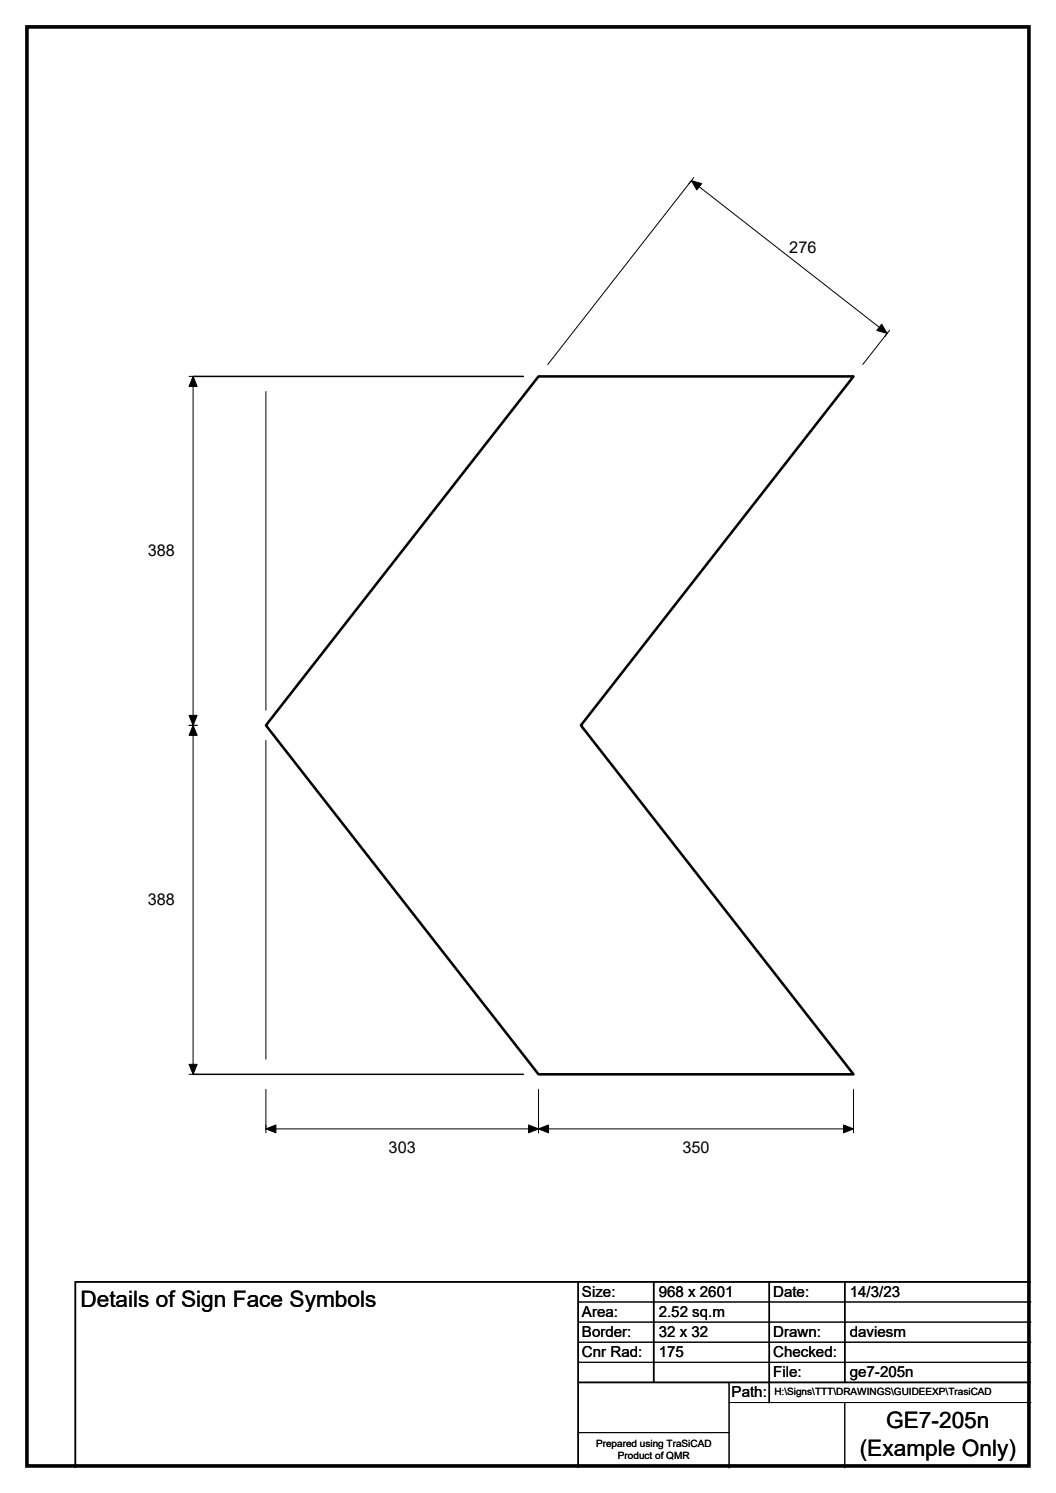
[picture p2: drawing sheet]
<svg xmlns="http://www.w3.org/2000/svg" width="210mm" height="297mm" viewBox="0 0 210 297" stroke-linecap="round" stroke-linejoin="round" font-family="sans-serif">
<path d="M38.4 74.9h65.7M38.4 213.7h65.7M115 255v37M130 255v20M153 255v24M168 255v20M205 255h-190v37M115 275h90" fill="none" stroke="#000" stroke-width=".3"/>
<g fill="none" stroke="#000" stroke-width=".2">
<path d="M138 35.3l-1 1.3M37.6 74.9h1.6M38.4 74.9v138.8M52.9 77.9v63.4M108.9 72.5l28.6-36.6 38.9 30.4-4.8 6.2M176.9 65.7l-1 1.3M37.6 144.3h1.6M52.9 147.3v63.4M37.6 213.7h1.6M52.9 216.7v8.7M107.1 216.7v8.7M169.7 216.7v8.7"/>
<path d="M52.9 224.6h116.8M115 259h90M115 263h90M115 267h90M115 271h90M145 279h60M145 275v17M168 279v13M115 285h30"/>
</g>
<path d="M137.5 35.9l2 .6-.9 1.3zM38.4 74.9l.8 2h-1.6zM175.3 64.5l1.1 1.8-2.1-.6zM37.6 142.3h1.6l-.8 2zM38.4 144.3l.8 2h-1.6zM37.6 211.8h1.6l-.8 1.9zM52.9 224.6l2-.8v1.6zM107.1 224.6l2-.8v1.6zM105.1 223.8l2 .8-2 .8zM167.7 223.8l2 .8-2 .8z" fill="#000" stroke="#000" stroke-width=".2"/>
<path d="M107.1 74.9h62.6l-54.2 69.4 54.2 69.4h-62.6l-54.2-69.4z" fill="none" stroke="#000" stroke-width=".51"/>
<path d="M5.4 5.4h199.2v286.3h-199.2z" fill="none" stroke="#000" stroke-width=".72"/>
<g font-size="4.5">
<text x="16" y="260.1">Details of Sign Face Symbols</text>
<text x="176.2" y="284.2">GE7-205n</text>
<text x="171" y="289.6">(Example Only)</text>
</g>
<g font-size="3.2">
<text x="157" y="50.4">276</text>
<text x="29.4" y="110.7">388</text>
<text x="29.4" y="180.1">388</text>
<text x="77.3" y="229.3">303</text>
<text x="135.7" y="229.3">350</text>
</g>
<g font-size="3">
<text x="115.7" y="258">Size:</text>
<text x="131" y="258">968 x 2601</text>
<text x="153.7" y="258">Date:</text>
<text x="169" y="258">14/3/23</text>
<text x="115.7" y="262">Area:</text>
<text x="131" y="262">2.52 sq.m</text>
<text x="115.7" y="266">Border:</text>
<text x="115.7" y="270">Cnr Rad:</text>
<text x="131" y="266">32 x 32</text>
<text x="131" y="270">175</text>
<text x="153.7" y="266">Drawn:</text>
<text x="153.7" y="270">Checked:</text>
<text x="169" y="266">daviesm</text>
<text x="153.7" y="274">File:</text>
<text x="169" y="274">ge7-205n</text>
<text x="145.5" y="278">Path:</text>
</g>
<g font-size="2">
<text x="154" y="277.6">H:\Signs\TTT\DRAWINGS\GUIDEEXP\TrasiCAD</text>
<text x="118.5" y="287.8">Prepared using TraSiCAD</text>
<text x="122.9" y="290.2">Product of QMR</text>
</g>
</svg>
